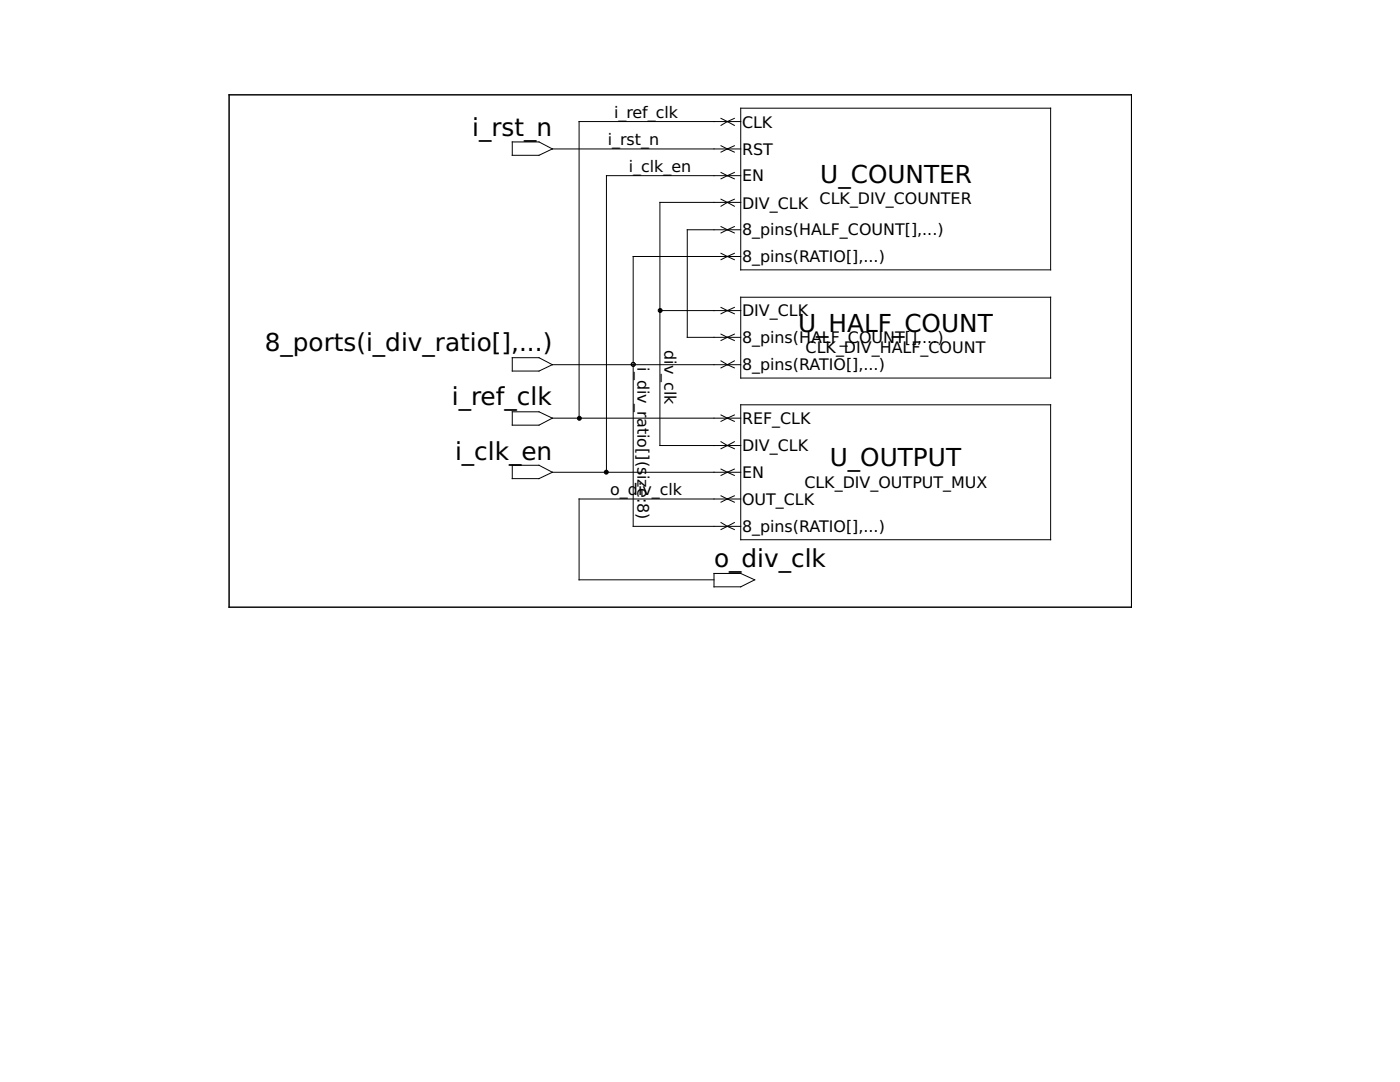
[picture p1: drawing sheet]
<svg xmlns="http://www.w3.org/2000/svg" width="279mm" height="216mm" viewBox="0 0 279 216" stroke-linecap="round" stroke-linejoin="round" font-family="sans-serif">
<g fill="none" stroke="#000" stroke-width=".2">
<path d="M45.7 18.9h180.1v102.3h-180.1zM102.2 28.3h5.4l2.6 1.4-2.6 1.3h-5.4zM110.2 29.7h37.6M143.9 29.1l1.3 .6M143.9 39.8l1.3 .6M143.9 34.4l1.3 .7M143.9 23.6l1.3 .7M145.2 29.7l1.4 .7M145.2 29.7l-1.3 .7M145.2 35.1l1.4 .6M145.2 35.1l-1.3 .6M145.2 24.3l1.4 .7"/>
<path d="M145.2 24.3l-1.3 .7M146.6 29.1l-1.4 .6M146.6 39.8l-1.4 .6M146.6 34.4l-1.4 .7M146.6 23.6l-1.4 .7M147.8 21.6h61.9v32.2h-61.9zM147.8 35.1h-26.8v59.1M147.8 24.3h-32.2v59.1M143.9 45.2l1.3 .6M143.9 50.5l1.3 .7M145.2 40.4l1.4 .7M145.2 40.4l-1.3 .7"/>
<path d="M145.2 45.8l1.4 .7M145.2 45.8l-1.3 .7M145.2 51.2l1.4 .6M145.2 51.2l-1.3 .6M146.6 45.2l-1.4 .6M146.6 50.5l-1.4 .7M147.8 59.3h61.9v16.1h-61.9zM147.8 40.4h-16.1v48.5h16.1M147.8 51.2h-21.4v53.8h21.4M147.8 45.8h-10.6v21.5h10.6M102.2 71.4h5.4l2.6 1.4-2.6 1.2h-5.4zM110.2 72.8h37.6"/>
<path d="M131.7 62h16.1M143.9 61.3l1.3 .7M143.9 72l1.3 .8M143.9 66.7l1.3 .6M145.2 62l1.4 .6M145.2 62l-1.3 .6M145.2 72.8l1.4 .6M145.2 72.8l-1.3 .6M145.2 67.3l1.4 .6M145.2 67.3l-1.3 .6M146.6 61.3l-1.4 .7M146.6 72l-1.4 .8"/>
<path d="M146.6 66.7l-1.4 .6M102.2 82.2h5.4l2.6 1.2-2.6 1.4h-5.4zM102.2 92.8h5.4l2.6 1.4-2.6 1.3h-5.4zM110.2 83.4h37.6M110.2 94.2h37.6M143.9 82.8l1.3 .6M143.9 98.9l1.3 .7M143.9 93.6l1.3 .6M143.9 88.1l1.3 .8M145.2 83.4l1.4 .7M145.2 83.4l-1.3 .7M145.2 99.6l1.4 .6"/>
<path d="M145.2 99.6l-1.3 .6M145.2 94.2l1.4 .7M145.2 94.2l-1.3 .7M145.2 88.9l1.4 .6M145.2 88.9l-1.3 .6M146.6 82.8l-1.4 .6M146.6 98.9l-1.4 .7M146.6 93.6l-1.4 .6M146.6 88.1l-1.4 .8M147.8 80.8h61.9v26.9h-61.9zM147.8 99.6h-32.2v16.1h26.9M142.5 114.4h5.3l2.8 1.3-2.8 1.4h-5.3z"/>
<path d="M143.9 104.3l1.3 .7M145.2 105l1.4 .7M145.2 105l-1.3 .7M146.6 104.3l-1.4 .7"/>
<circle cx="126.4" cy="72.7" r=".39"/>
</g>
<g fill="#000" stroke="#000" stroke-width=".2">
<circle cx="131.7" cy="62" r=".39"/>
<circle cx="115.6" cy="83.5" r=".39"/>
<circle cx="121" cy="94.2" r=".39"/>
</g>
<g font-size="4.9">
<text x="94.2" y="27.2">i_rst_n</text>
<text x="163.7" y="36.4">U_COUNTER</text>
<text x="52.8" y="70.1">8_ports(i_div_ratio[],...)</text>
<text x="159.3" y="66.2">U_HALF_COUNT</text>
<text x="90.2" y="80.9">i_ref_clk</text>
<text x="90.8" y="91.7">i_clk_en</text>
<text x="165.6" y="93">U_OUTPUT</text>
<text x="142.5" y="113.2">o_div_clk</text>
</g>
<g font-size="3.2">
<text x="122.6" y="23.6">i_ref_clk</text>
<text x="121.3" y="29">i_rst_n</text>
<text x="148.1" y="25.5">CLK</text>
<text x="125.5" y="34.3">i_clk_en</text>
<text x="148.1" y="30.9">RST</text>
<text x="148.1" y="36.2">EN</text>
<text x="148.1" y="41.7">DIV_CLK</text>
<text x="163.6" y="40.8">CLK_DIV_COUNTER</text>
<text x="148.1" y="47">8_pins(HALF_COUNT[],...)</text>
<text x="148.1" y="52.3">8_pins(RATIO[],...)</text>
<text x="148.1" y="63.1">DIV_CLK</text>
<text x="132.6" y="69.8" transform="rotate(90 132.6 69.8)">div_clk</text>
<text x="148.1" y="68.5">8_pins(HALF_COUNT[],...)</text>
<text x="160.8" y="70.5">CLK_DIV_HALF_COUNT</text>
<text x="127.3" y="73.3" transform="rotate(90 127.3 73.3)">i_div_ratio[](s</text>
<text x="148.1" y="73.9">8_pins(RATIO[],...)</text>
<text x="148.1" y="84.6">REF_CLK</text>
<text x="127.3" y="94.8" transform="rotate(90 127.3 94.8)">ize:</text>
<text x="148.1" y="90">DIV_CLK</text>
<text x="148.1" y="95.4">EN</text>
<text x="121.8" y="98.8">o_div_clk</text>
<text x="127.3" y="100.4" transform="rotate(90 127.3 100.4)">8)</text>
<text x="148.1" y="100.7">OUT_CLK</text>
<text x="160.5" y="97.3">CLK_DIV_OUTPUT_MUX</text>
<text x="148.1" y="106.2">8_pins(RATIO[],...)</text>
</g>
</svg>
